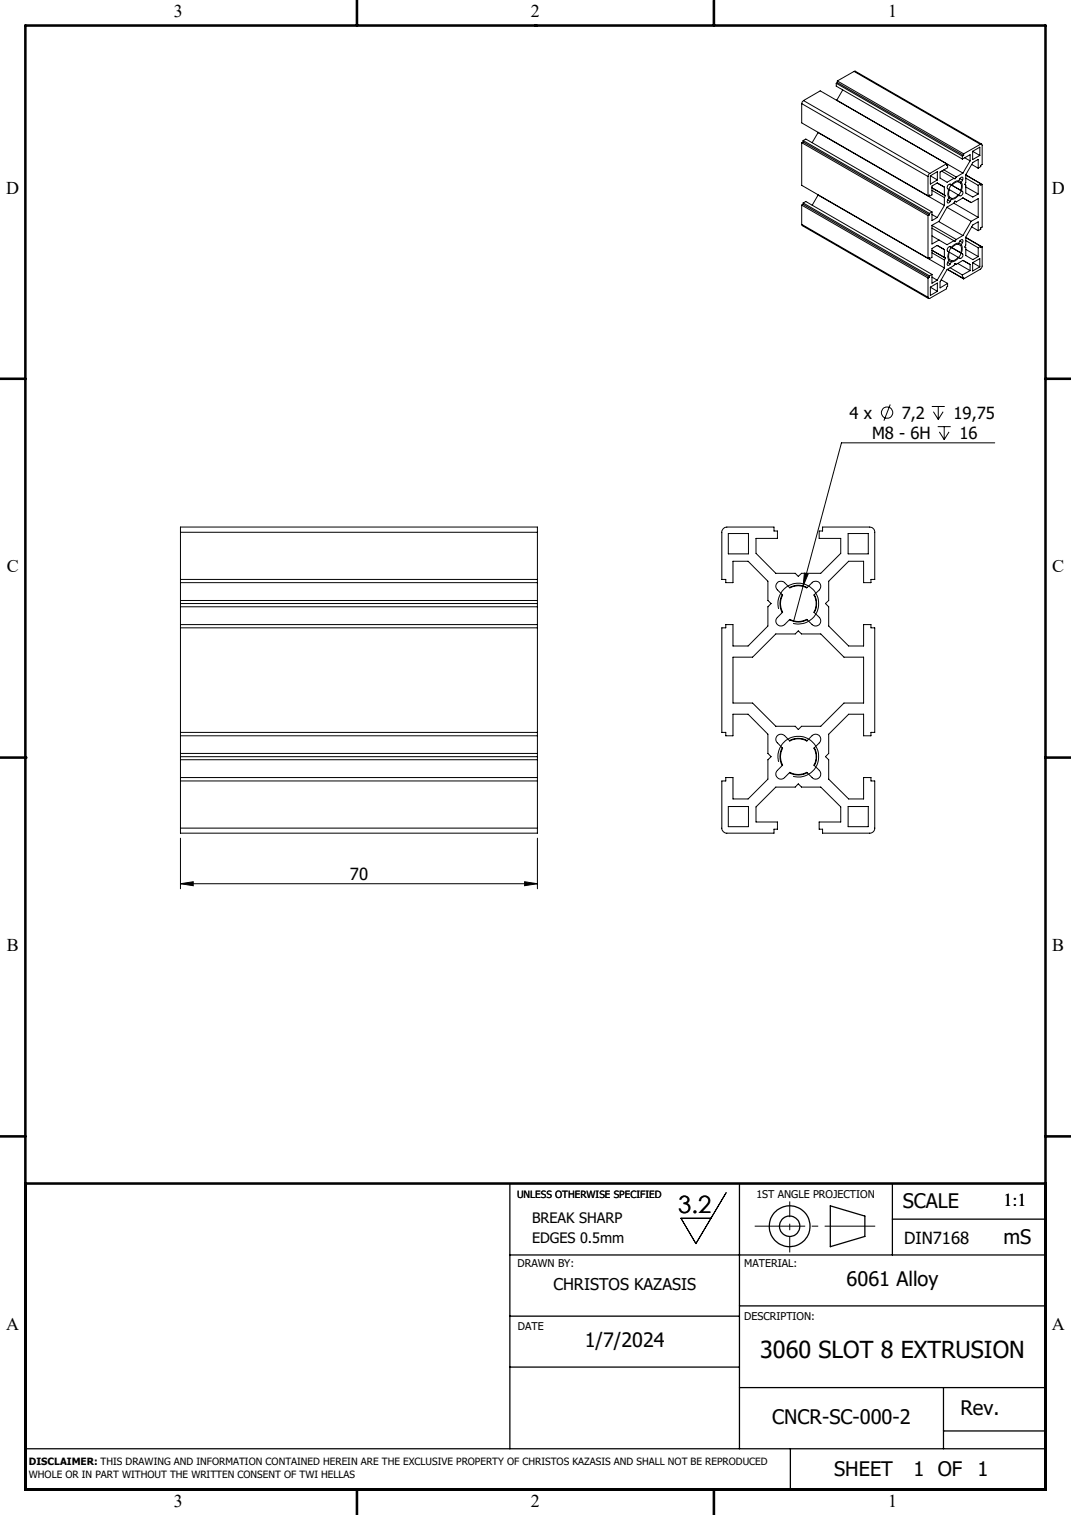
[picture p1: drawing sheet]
<svg xmlns="http://www.w3.org/2000/svg" width="210mm" height="297mm" viewBox="0 0 210 297" stroke-linecap="round" stroke-linejoin="round" font-family="sans-serif">
<g fill="none" stroke="#000" stroke-width=".2">
<path d="M157.6 19.7l-.4 .6M157.6 19.7l24.7 14.3M157.6 19.7l3.2-1.9 24.8 14.3M164 16.3l24.7 14.3M164 16.3v.6l24.7 14.3M164.1 19.6l24.7 14.3M164.1 19.6l-.1 .1M164.2 15.9l24.7 14.3M164.2 16.2l24.7 14.3M164.2 15.9v.3M164.2 16.2l-.2 .1M165.2 17.6l-1.1 2"/>
<path d="M167.5 14l.2-.1 24.8 14.4M167.5 14l24.7 14.3M167.5 14l-3.3 1.9M157.2 20.3l24.8 14.3M157.2 20.3v3.8l24.8 14.3M157.2 28v8.3l24.8 14.3M157.2 28l24.8 14.3M157.5 27.8l24.7 14.3M157.5 27.8l-.3 .2M157.5 27.5l.5-.2 24.7 14.3M157.5 27.5l24.7 14.3M157.5 27.5v.3"/>
<path d="M157.5 39.8v.3M157.5 39.8l24.7 14.3M157.5 39.8l.5-.3 24.7 14.3M160.4 26l24.8 14.3M160.4 26l-1.2 2M160.4 25.9v.1M160.4 38.2h.1M160.4 38.2l24.8 14.3M160.4 38.2l-1.2 2M182 34.6v3.8M182 38.4l.2-.2v.3M182 38.3l.2 .2"/>
<path d="M182.3 34l-.3 .6M182.4 34.5l1.4-.8v1.6M182.4 34.5v1.6l1.4-.8M182.4 34.5l1.4 .8M182.7 37.3l2.5 1.4M184.6 33.5l2.4 1.5M185.1 33.3l2.4 1.4M185.2 38.2v-1.5l-1.4-.8-1.1 .6v1.7l-.5 .3M185.2 38.7v1.6M185.2 38.2l.2 .1M185.2 38.2l-2.5-1.4 2.7 1.5M185.4 38.3l-.2 .4"/>
<path d="M185.6 32.1v.3l.2-.1M185.6 32.1l-3.3 1.9M185.6 32.1l.2 .2M185.8 39.2a.31 .31 0 0 0-.1 .5 .31 .31 0 0 0 .5-.1l.1-.1M185.8 32.3v.6l-1.5 .8v1.2l1.4 .8 1.3-.7M185.8 39.2l.5 .3M186.2 37.2a1.55 1.55 0 0 0 0 1.4M186.2 38.6l-.4 .6M186.2 38.6l.5 .3M186.2 37.2l1.7 1M186.3 36.1h-.1a.59 .59 0 0 0-.4 .9l.4 .2M186.3 36.1l2.4 1.4"/>
<path d="M186.7 38.9l-.4 .6M186.8 35.9a.98 .98 0 0 1 1-.5 .98 .98 0 0 1 .9 .8 2.77 2.77 0 0 1-2.1 2.9 1.1 1.1 0 0 1-.7-1.6l.3-.8zM187 39.8l4.8 2.8M187.5 34.7l-.2 .4-.3-.1M187.9 38.2a1.79 1.79 0 0 1-1.2 .7M187.9 35.6a1.63 1.63 0 0 0-1.2 .7l-.4-.2M187.9 35.6l.5 .3M188.2 35a.31 .31 0 0 1 .3-.3 .31 .31 0 0 1 .3 .3l-.1 .3M188.2 35l-.3 .6M188.2 35l.5 .3M188.4 35.9l.1 .4-.1 1 .3 .2M188.7 30.6v.6"/>
<path d="M188.7 31.2l1.5-.9v1.2M188.7 37.5a.57 .57 0 0 1-.5 .9l-.3-.2M188.7 35.3l-.3 .6M188.8 33.9l-1.3 .8M188.9 30.2v.3M188.9 30.5l-.2 .1M189.2 30.9l1 .6M189.4 34.3v1.5l-.2 .4 .2 .1v1.5l1.3 .8 1.1-.6M189.4 34.3l2.9 1.7M189.4 34.9l2.4 1.4M189.4 36.7l2.4 1.3M189.4 34.3l3.2 1.9"/>
<path d="M190.2 31.5l-1.4 2.4M190.5 32.2l1.3 .8M190.7 29.7v1.6l1.4-.8M190.7 29.7l1.4-.8v1.6M190.7 29.7l1.4 .8M191.8 33v-1.7l-1.1 .6-1.3 2.4M191.8 36.3v1.7M192.2 28.3h.3l.1 .2v3.7l-.3 .2v.3l-.5 .3M192.2 28.3l-3.3 1.9M192.3 36v.3l.3-.1M192.3 36l-.5 .3M192.6 36.2v8.3l-.3 .2v.2l-.5 .3"/>
<path d="M157.2 44l.1 .2 24.8 14.3M157.2 40.2v3.8M157.2 40.2l24.8 14.3M157.2 44l24.8 14.3M157.5 40.1l24.7 14.3M157.5 40.1l-.3 .1M182 42.3v8.3M182 54.5v3.8M182 50.6l.2-.1v.2M182 50.6l.2 .1M182.2 54.4l-.2 .1M182.2 41.8v.3"/>
<path d="M182.2 54.1v.3M182.2 42.1l-.2 .2M182.4 56.3l1.4-.8v1.6M182.4 56.3v1.6l1.4-.8M182.4 56.3l1.4 .8M182.7 53.8l-.5 .3M182.7 41.6v1.6l1.1-.6M182.7 53.8v1.7l1.1-.6M182.7 41.6l-.5 .2M182.7 42l1.1 .6M182.7 46.2l1.4 .9M182.7 44.7l4.3 2.5"/>
<path d="M182.7 49.6l2.5 1.4M182.7 44.2l4.8 2.8M182.7 54.3l1.1 .6M184 43.4l4.8 2.8M184.1 47.1l1.6 .9 1.3-.8M184.5 54.9l1.3 .7M185.2 50.5v-1.6l-1.4-.8-1.1 .6v1.7l-.5 .3M185.2 52.5l-1.4 2.4M185.2 51v1.5M185.2 50.5l.2 .1M185.2 40.3l-1.4 2.3M185.2 50.5l-2.5-1.4 2.7 1.5"/>
<path d="M185.4 50.6l-.2 .4M185.7 40.6l4.7 2.8M185.7 52.8l3.2 1.9M185.8 52.8l2.9 1.7M185.8 55.6v.6l-.2 .1v.3l-3.3 1.9a.21 .21 0 0 1-.2 0 .21 .21 0 0 1-.1-.2M185.8 51.4a.31 .31 0 0 0-.1 .5 .31 .31 0 0 0 .5 0l.1-.2M185.8 51.4l.5 .3M186.2 49.5a1.49 1.49 0 0 0 0 1.4M186.2 49.5l1.7 .9M186.2 50.9l-.4 .5M186.2 50.9l.5 .2M186.3 48.4h-.1a.65 .65 0 0 0-.4 .8l.4 .3"/>
<path d="M186.3 48.4l2.4 1.4M186.3 52.5l2.4 1.4M186.7 51.1l-.4 .6M186.8 48.2a.98 .98 0 0 1 1-.5 .98 .98 0 0 1 .9 .8 2.7 2.7 0 0 1-2.3 2.8 1.5 1.5 0 0 1-.2-2.2zM187.5 47l-.2 .3-.3-.1M187.8 51.6l2.4 1.5M187.9 50.4a1.79 1.79 0 0 1-1.2 .7M187.9 47.9a1.63 1.63 0 0 0-1.2 .7l-.4-.2M187.9 47.9l.5 .3M188.2 47.3a.3 .3 0 0 1 .3-.3 .3 .3 0 0 1 .3 .2l-.1 .4M188.2 47.3l-.3 .6M188.2 47.3l.5 .3"/>
<path d="M188.4 48.2l.1 .4-.1 1 .3 .2M188.7 54.5l.2-.1v.3M188.7 53.9v.6M188.7 49.8a.57 .57 0 0 1-.5 .8l-.3-.2M188.7 47.6l-.3 .6M188.8 46.2l-1.3 .8M189.4 46.6l2.9 1.7M189.4 47.2l2.4 1.4M189.4 48.9l2.4 1.4M189.4 46.5l3.2 1.9M190.2 53.1l-1.5 .8M190.2 53.1v-1.2l-1.4-.9-1.3 .8-.2-.1-.3 .4-1.3 .7-1.4 2.4v1.2l1.5-.8"/>
<path d="M190.4 43.4l-1.6 2.8M190.5 44.5l1.3 .7M190.7 51.5v1.6l1.4-.8M190.7 51.5l1.4-.8v1.6M190.7 51.5l1.4 .8M191.8 45.2v-1.7l-1.1 .6-1.3 2.4v1.5l-.2 .4 .2 .1v1.6l1.3 .8 1.1-.6M191.8 42.6v-3.7l-1.4 .8-1.6-.9-1.3 .8-.2-.2-.3 .4-1.3 .8-1.6 2.8-1.4 .8v3.6l1.4-.7M191.8 48.6v1.7M191.8 42.6l-1.4 .8M192.3 48.3v.2l.3-.1M192.3 48.3l-.5 .3M192.6 48.4l-.1 4.1-3.6 2.2"/>
<path d="M174.6 79.3l-1.3 3.2M182.7 79.7h2.5M184 79.7v2.5M183 80.7l1 1.5M183.9 83.6h2.5M184.2 84.7l.9 1.5M184.9 80.7l-.9 1.5M185.1 83.6v2.6M186.1 84.7l-1 1.5M195.1 86.8h-30.1l-9.4 35M35.4 104.3v-1h70v1M35.4 104.3v58"/>
<path d="M35.4 104.3h70M35.4 113.6h70M35.4 114.2h70M35.4 119h70M35.4 117.7h70M35.4 118.3h70M105.4 104.3v58M141.8 103.6l.7-.3h9.3v.8h.6v1.4h-4.2v3l3.9 3.9h3.8l.6 .6 .7-.6h3.7l4-3.9v-3h-4.3v-1.4h.7v-.8h9.2a1.02 1.02 0 0 1 1 1v9.3h-.7v.6h-1.5v-4.2h-2.9l-3.9 3.9v3.8l-.6 .6 .6 .7v3.7l3.9 3.9h2.9v-4.2h1.5v.7h.7v20.5h-.7v.6h-1.5v-4.2h-2.9l-3.9 3.9v3.8l-.6 .6 .6 .6v3.8l3.9 3.9h2.9v-4.2h1.5v.7h.7v9.2a.96 .96 0 0 1-1 1h-9.2v-.7h-.7v-1.5h4.3v-2.9l-4-3.9h-3.7l-.7-.6-.6 .6h-3.8l-3.9 3.9v2.9h4.2v1.5h-.6v.7h-9.3a.96 .96 0 0 1-1-1v-9.2h.8v-.7h1.4v4.2h3l3.9-3.9v-3.8l.6-.6-.6-.6v-3.8l-3.9-3.9h-3v4.2h-1.4v-.6h-.8v-20.5h.8v-.7h1.4v4.2h3l3.9-3.9v-3.7l.6-.7-.6-.6v-3.8l-3.9-3.9h-3v4.2h-1.4v-.6h-.8v-9.5zM142.8 104.6h4v4h-4zM152.7 119.4a4 4 0 0 1 3.5-5 4 4 0 0 1 4.3 4.3 4 4 0 0 1-5 3.5M153.4 116.6a3.6 3.6 0 0 0 0 3.5M154.8 115.2a3.5 3.5 0 0 1 3.5 0"/>
<path d="M157.7 112.4l.8 .1-1 2.4zM158.3 115.2l.9-1a1 1 0 0 1 1.5 0 1 1 0 0 1 0 1.4l-1 1M158.3 115.2a4.1 4.1 0 0 0-3.4 0l-1.1-1a1 1 0 0 0-1.4 0 1 1 0 0 0 0 1.4l1.1 1.1a3.5 3.5 0 0 0 0 3.3l-1.1 1a1 1 0 0 0 0 1.4 1 1 0 0 0 1.4 0l1.1-1a3.9 3.9 0 0 0 3.4 .1M159.7 116.6a3.6 3.6 0 0 1 0 3.5M159.7 116.6a4.5 4.5 0 0 1 0 3.5M166.3 104.6h4v4h-4zM35.4 123.1h70M35.4 122.4h70M143.7 128.8h3.9l4.5-4.5h3.8l.6-.6 .7 .6h3.7l4.6 4.5h3.8v9h-3.8l-4.6 4.6h-3.7l-.7 .6-.6-.6h-3.8l-4.5-4.6h-3.9zM154.8 121.5a3.5 3.5 0 0 0 3.5 0M159.7 120.1l1 .9a1 1 0 0 1 0 1.4 1 1 0 0 1-1.5 0l-.9-.9M35.4 153.1h70"/>
<path d="M35.4 143.6h70M35.4 152.4h70M35.4 144.2h70M35.4 148.9h70M35.4 148.3h70M35.4 147.7h70M142.8 158.1h4v4h-4zM152.7 149.4a4 4 0 0 1 3.5-5 4 4 0 0 1 4.3 4.3 4 4 0 0 1-5 3.5M153.4 146.6a3.5 3.5 0 0 0 0 3.5M153.4 146.6a4.1 4.1 0 0 0 .1 3.4l-1.1 1a1 1 0 0 0 0 1.4 1 1 0 0 0 1.4 0l1.1-1a3.9 3.9 0 0 0 3.4 .1M154.8 145.2a3.8 3.8 0 0 1 3.4 .1l1-1.1a1 1 0 0 1 1.5 0 1 1 0 0 1 0 1.4l-1.1 1.1a3.9 3.9 0 0 1 .1 3.4M154.8 145.2a3.5 3.5 0 0 1 3.5 0"/>
<path d="M154.8 145.2l-1-1a1 1 0 0 0-1.4 0 1 1 0 0 0 0 1.4l1 1M154.8 151.5a3.5 3.5 0 0 0 3.5 0M159.7 150.1l1 .9a1 1 0 0 1 0 1.4 1 1 0 0 1-1.5 0l-.9-.9M159.7 146.6a3.5 3.5 0 0 1 0 3.5M166.3 158.1h4v4h-4zM35.4 162.3v1h70v-1M35.4 173.2l2.5-.3v.7zM35.4 162.3h70M35.4 164.3v9.9M35.4 173.2h70M102.9 172.9l2.5 .3-2.5 .4zM105.4 164.3v9.9"/>
<path d="M142.4 233.8l-5.9 10-3-5h5.9"/>
<circle cx="173.9" cy="80.9" r="1.12"/>
</g>
<g fill="none" stroke="#000" stroke-width=".25">
<path d="M100 232v52M145 232v52M162.8 236.4l6.8 2v4l-6.8 2zM175 232v14M175 239h30M100 246h105M100 258h45M145 256h60M100 268h45M145 272h60M185 272v12M5 284h200"/>
<path d="M155 284v8M185 280.5h20"/>
<circle cx="154.8" cy="240.4" r="4"/>
<circle cx="154.8" cy="240.4" r="2"/>
</g>
<path d="M148 240.4h23.6" fill="none" stroke="#000" stroke-width=".2" stroke-dasharray="15.2 1.3 1.3 1.3" stroke-dashoffset="5.3" stroke-linecap="butt"/>
<path d="M154.9 235.5v10" fill="none" stroke="#000" stroke-width=".2" stroke-dasharray="15.2 1.3 1.3 1.3" stroke-dashoffset="12.1" stroke-linecap="butt"/>
<g fill="none" stroke="#000" stroke-width=".5">
<path d="M5 5h200v287h-200zM70 0v5M105 5h.1M140 0v5M0 74.3h5M205 74.3h5M0 148.5h5M5 148.5h.1M205 148.5h5M0 222.8h5M5 232h200M205 222.8h5"/>
<path d="M70 292v5M105 292h.1M140 292v5M190 292h.1"/>
</g>
<g fill="#000">
<path d="M157.7 112.4l.8 .1-1 2.4z"/>
<path d="M102.9 172.9l2.5 .3-2.5 .4zM35.4 173.2l2.5-.3v.7z"/>
</g>
<text font-size="4.7" x="133" y="237.8">3.2</text>
<text font-size="4.6" x="149" y="266.3">3060 SLOT 8 EXTRUSION</text>
<g font-size="3.9">
<text x="177" y="236.9">SCALE</text>
<text x="196.7" y="243.9">mS</text>
<text x="166" y="252.2">6061 Alloy</text>
<text x="114.7" y="264.1">1/7/2024</text>
<text x="151.4" y="279.2">CNCR-SC-000-2</text>
<text x="188.3" y="277.3">Rev.</text>
<text x="163.6" y="289.3">SHEET</text>
<text x="179.1" y="289.3">1 OF</text>
<text x="191.7" y="289.3">1</text>
</g>
<g font-size="3.5">
<text x="34.1" y="3.4">3</text>
<text x="104.1" y="3.4">2</text>
<text x="174.1" y="3.4">1</text>
<text x="1.2" y="38">D</text>
<text x="206.2" y="38">D</text>
<text x="1.3" y="112.2">C</text>
<text x="206.3" y="112.2">C</text>
<text x="1.3" y="186.5">B</text>
<text x="206.3" y="186.5">B</text>
<text x="196.7" y="236.4">1:1</text>
<text x="1.2" y="260.7">A</text>
<text x="206.2" y="260.7">A</text>
<text x="34.1" y="295.4">3</text>
<text x="104.1" y="295.4">2</text>
<text x="174.1" y="295.4">1</text>
</g>
<g font-size="3.3">
<text x="166.6" y="82.2">4 x</text>
<text x="176.8" y="82.2">7,2</text>
<text x="187" y="82.2">19,75</text>
<text x="171" y="86.1">M8 - 6H</text>
<text x="188.1" y="86.1">16</text>
<text x="68.6" y="172.5">70</text>
<text x="177.3" y="243.9">DIN7168</text>
</g>
<text font-size="3.2" x="108.5" y="252.9">CHRISTOS KAZASIS</text>
<g font-size="2.8">
<text x="104.3" y="239.9">BREAK SHARP</text>
<text x="104.3" y="243.7">EDGES 0.5mm</text>
</g>
<g font-size="2.1">
<text x="148.3" y="234.9">1ST ANGLE PROJECTION</text>
<text x="101.5" y="248.3">DRAWN BY:</text>
<text x="145.9" y="248.3">MATERIAL:</text>
<text x="101.5" y="260.7">DATE</text>
<text x="145.9" y="258.7">DESCRIPTION:</text>
</g>
<g font-size="2">
<text x="101.4" y="234.9">UNLESS OTHERWISE SPECIFIED</text>
<text x="5.7" y="287.3">DISCLAIMER: THIS DRAWING AND INFORMATION CONTAINED HEREIN ARE THE EXCLUSIVE PROPERTY OF CHRISTOS KAZASIS AND SHALL NOT BE REPRODUCED</text>
<text x="5.7" y="289.8">WHOLE OR IN PART WITHOUT THE WRITTEN CONSENT OF TWI HELLAS</text>
</g>
</svg>
